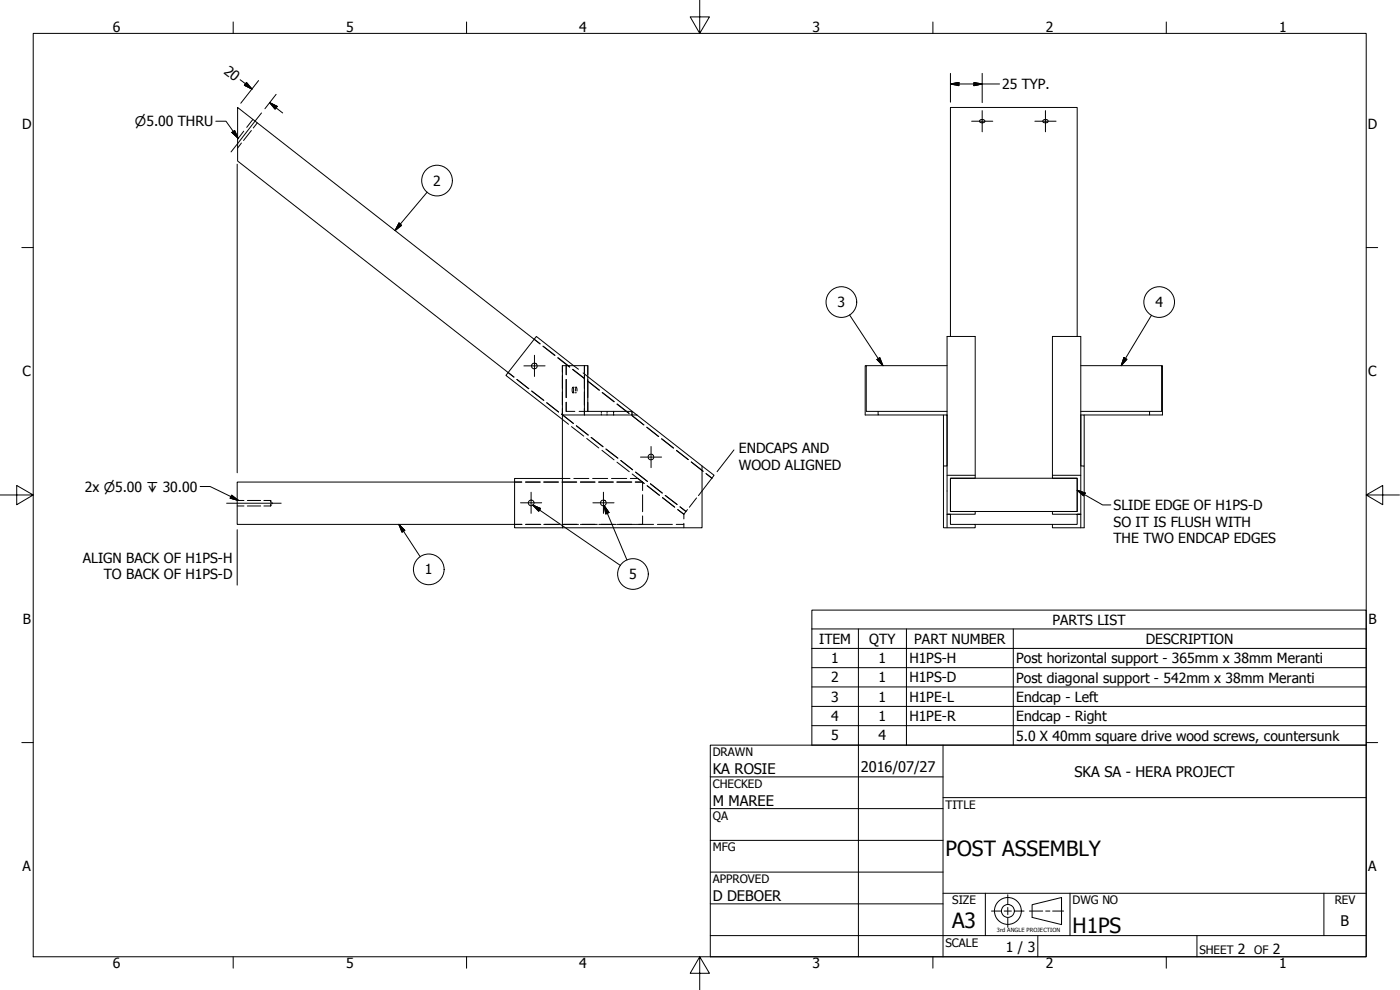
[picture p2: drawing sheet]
<svg xmlns="http://www.w3.org/2000/svg" width="420mm" height="297mm" viewBox="0 0 420 297" stroke-linecap="round" stroke-linejoin="round" font-family="sans-serif">
<!-- layer: Visible (ANSI) -->
<g fill="none" stroke="#000" stroke-width=".3">
<path d="M73.2 39.4l-1.9 2.4M75.4 39.2l-2.3 2.9M75.9 35.9l-1.9 2.3M77.2 36.9l-1.2 1.5M72.5 42.9l-1.2 1.5M152.5 111.7l1.7 1.4M155.1 113.8l3.6 2.8M159.6 117.3l3.6 2.8M160.3 101.8l1.8 1.4M162.9 103.9l3.6 2.8M163 103.9l3.6 2.7M167.4 107.4l3.5 2.8"/>
<path d="M167.4 107.3l3.6 2.8M168.8 109.7h.1M168.8 109.7v2M168.8 112.6v4M168.8 117.6v3.9M169.9 109.7v2.7M169.9 113.8v5.5M171.9 110.8l3.6 2.8-3.7-2.7M172 117.8h.3M172 116.2h.3M172.1 109.7l1.5 1.1M172.6 117.8h.4"/>
<path d="M172.6 116.2h.4M173 116.2l-.2 1.1M173 116.2l.2 1.1M175 111.9l1.4 1.1M175.4 109.7v2M175.4 112.6v4M175.4 117.6v3.9M176.3 114.3l3.5 2.8M176.3 114.3l3.6 2.8M176.4 109.7v2.7M176.4 113.8v5.5M180.7 117.8l3.6 2.8"/>
<path d="M180.8 117.8l3.5 2.7M164.1 120.8l3.5 2.8M168.5 124.3l3.6 2.7M168.8 125.8l1.8 1.5M168.8 122.5v2M169.9 123.4h.1M169.9 120.7v2.7M169.9 123.4h2.6M171.5 128l3.7 2.9M173 127.7l3.5 2.8M175.4 122.5v2M176.1 131.6l3.6 2.8"/>
<path d="M176.4 120.7v2.7h-2.6M177.4 131.2l3.6 2.8M180.5 123.4v.4M180.5 124.1v.4M180.7 135.1l3.6 2.9M181.9 134.7l3.5 2.8M182.2 123.4v.4M182.2 124.1v.4M184.1 123.4v.4M184.1 124.1v.4M185.2 138.7l3.6 2.8M185.2 121.3l3.6 2.8"/>
<path d="M185.2 121.2l3.6 2.8M186.3 138.2l3.6 2.8M189.7 124.7l3.5 2.8M189.7 123.4v.4M189.7 124.1v.4M194.1 128.2l3.6 2.8M198.6 131.6l3.5 2.9M203 135.1l3.6 2.8-3.6-2.7M207.5 138.6l3.5 2.8M71.2 151.8h2M71.2 150.2h2M74.2 151.8h4"/>
<path d="M74.2 150.2h4M79.2 151.8h2M79.2 150.2h2M81.2 150.2v.5M81.2 151.2v.6M81.2 150.2l.2 .2M81.4 151.6l-.2 .2M81.5 150.7l.2 .3-.2 .2M154.4 144.6h2.2M154.4 157.3h2.3M157.7 144.6h4.4M157.7 157.3h4.6"/>
<path d="M163.2 144.6h4.4M163.2 157.3h4.8M168.7 144.6h4.4M168.7 157.3h4.9M168.8 143.6h2.3M172.2 143.6h4.5M174.2 144.6h4.4M174.2 157.3h5.1M177.9 143.6h4.5M179.6 144.6h4.5M179.7 157.3h5.2M183.5 143.6h4.6"/>
<path d="M185.1 144.6h4.5M185.2 157.3h5.4M189.2 143.6h2.3l1.8 1.4M189.7 142.2l3.7 2.9M190.6 144.6h2.2v2.6M190.7 157.3h5.5M190.8 141.7l3.5 2.7M192.8 148.4v5.1M192.8 154.8v2.5M194.2 145.7l3.7 2.9M194.3 145.8l3.6 2.8M195.2 145.1l3.6 2.8"/>
<path d="M197.3 157.3h4.5M199.6 148.6l3.6 2.8M202.4 152.1l-3.6-2.8 3.7 2.9M202.9 157.3h2.3M203.4 152.9l1.8 1.4M204.1 152.1l1.8 1.4M205.2 154.3v1.4M205.2 157v1.4M206.3 152.9l-1.1 1.4M209 149.4l-2.1 2.8M210.7 147.3l-1.1 1.4M211.9 142.1l1.8 1.4"/>
</g>
<!-- layer: Break Line (ANSI) -->
<g fill="none" stroke="#000" stroke-width=".3">
<path d="M294 36.2a.82 .82 0 0 1 .9-.4 .82 .82 0 0 1 .6 .8 .85 .85 0 0 1-.9 .3 .85 .85 0 0 1-.6-.7zM313 36.2a.82 .82 0 0 1 .9-.4 .82 .82 0 0 1 .6 .8 .85 .85 0 0 1-.9 .3 .85 .85 0 0 1-.6-.7zM160.3 101.8l-89-69.6v16.1l81.2 63.4M171.8 116.3a1.07 1.07 0 0 1 0 1.5zM172.1 109.7l-11.1-8.7-9.2 11.6 17 13.2M175.4 109.7v14.8M176.4 113l14.7 11.5M260 109.7h-.3v14.8h3.8M284.2 109.7h-24.2v13.7h24.2M285.2 101v-68.8h38.1v68.8M324.4 109.7h24.2v13.7h-24.2M348.6 109.7h.3v14.8h-3.9"/>
<path d="M168.8 124.5h20.9v-1.1h-13.3v-13.7h-7.6v48.7M189.7 124.5h1.4M191.1 124.5l19.6 15.3v18.6h-41.9M210.7 139.8l3.6 2.8-3.6 4.7M263.5 123.4v1.1h19.6M283.1 139.8v18.6h9.6v-1.1h-7.5v-3h-1h8.5v-.8h-7.5v-10h7.5v-42.5h-8.5v57.4M283.1 124.5h1.1v15.3h-1.1zM325.4 139.8v-15.3h-1v15.3h1v18.6h-9.6v-1.1h7.5v-3h1.1h-8.6v-.8h7.5v-10h-7.5v-42.5h8.6v57.4M345 123.4v1.1h-19.6M154.4 144.6h-83.2v12.7h83.2M168.8 143.6h-14.4v14.8h14.4M284.2 142.6h8.5"/>
<path d="M285.2 143.5h38.1v10h-38.1zM292.7 157.3h23.1M315.8 142.6h8.6"/>
<circle cx="160.4" cy="109.8" r=".86"/>
<circle cx="195.4" cy="137.1" r=".86"/>
<circle cx="159.4" cy="150.9" r=".86"/>
<circle cx="181.1" cy="150.9" r=".86"/>
</g>
<!-- layer: Hatch (ANSI) -->
<g fill="none" stroke="#000" stroke-width=".3">
<path d="M64.8 36.4h3l3.7 5.1M69.6 39.7l.8-.5 1.1 2.3zM128.2 57.6l-9.6 11.6M119.8 66.9l.7 .7-1.9 1.6zM255 94.5l10 15.2M345.6 94.6l-9.1 15.1M263.2 107.9l.8-.6 1 2.4zM337.3 107.3l.9 .5-1.7 1.9zM60.1 146h3l8.5 4.2M69.5 148.6l2.1 1.6-2.5-.7zM119.7 157.3l1.8 1.8-.9 .6zM119.7 157.3l6.4 9.8"/>
<path d="M159.9 151.6l2.3 1-.5 .8zM159.9 151.6l26.3 18.1M181.3 151.7l1.5 2.1-1 .4zM181.3 151.7l6.9 16.3M323.3 147.1l2.4 .8-.5 .9zM323.3 147.1l7.6 4.4h2.5M243.6 188.7v-5.6h166.4v5.6M243.6 188.7h166.4v5.8M243.6 188.7v34.9h166.4v-29.1M243.6 194.5h166.4M257.6 188.7v34.9M272 188.7v34.9"/>
<path d="M304.1 188.7v34.9M243.6 200.3h166.4M243.6 206.1h166.4M243.6 211.9h166.4M243.6 217.7h166.4"/>
<circle cx="131.2" cy="54.2" r="4.6"/>
<circle cx="252.5" cy="90.6" r="4.6"/>
<circle cx="347.9" cy="90.6" r="4.6"/>
<circle cx="128.7" cy="170.8" r="4.6"/>
<circle cx="190" cy="172.2" r="4.6"/>
</g>
<!-- layer: Hidden (ANSI) -->
<g fill="none" stroke="#000" stroke-width=".3">
<path d="M10 10h400v277.1h-400zM70 6.6v3.4M140 6.6v3.4M210 0v10l-2.9-4.9h5.8l-2.9 4.9M280 6.6v3.4M350 6.6v3.4M6.5 74.3h3.5M410 74.3h3.4M0 148.5h10l-5-2.8v5.7l5-2.9M410 148.5l5 2.9v-5.7l-5 2.8h10M6.5 222.8h3.5M410 222.8h3.4"/>
<path d="M70 287.1v3.4M140 287.1v3.4M210 287.1l2.9 4.9h-5.8l2.9-4.9v9.9M280 287.1v3.4M350 287.1v3.4"/>
</g>
<!-- layer: Symbol (ANSI) -->
<g fill="none" stroke="#000" stroke-width=".3">
<path d="M213.2 223.6h196.8v63.5h-196.8zM213.2 233.1h69.8M257.6 223.6v63.5M283 239.3h127M283 223.6v63.5M213.2 242.6h69.8M213.2 252.1h69.8M213.2 261.7h69.8M213.2 271.2h69.8M283 268h127M295.7 268v12.7M321.1 268v12.7"/>
<path d="M397.3 268v12.7M213.2 280.7h196.8M311.5 280.7v6.4M359.2 280.7v6.4"/>
</g>
<!-- layer: Border (ANSI) -->
<g fill="none" stroke="#000" stroke-width=".3">
<path d="M71.2 49.3v92.5M220.3 135l-5.1 6.5M71.2 158.9v16.7M297.6 273.4h2.8M301.4 273.4h2.1M302.5 268.5v2.8M302.5 272.3v2.1M302.5 275.4v2.8M304.6 273.4h2.7M308.9 273.4h4M309.8 271.4l8.8-2.1v8.1l-8.8-2.1zM313.8 273.4h1.3"/>
<path d="M315.9 273.4h3.3"/>
<circle cx="302.5" cy="273.3" r="4"/>
<circle cx="302.5" cy="273.3" r="1.94"/>
</g>
<!-- layer: Hatch (ANSI) -->
<g fill="#000" stroke="#000" stroke-width=".3">
<path d="M69.6 39.7l1.9 1.8zM69.6 39.7l.8-.5 1.1 2.3zM119.8 66.9l-1.2 2.3zM119.8 66.9l.7 .7-1.9 1.6zM263.2 107.9l1.8 1.8zM263.2 107.9l.8-.6 1 2.4zM337.3 107.3l-.8 2.4zM337.3 107.3l.9 .5-1.7 1.9zM69.1 149.5l2.5 .7zM69.5 148.6l2.1 1.6-2.5-.7zM119.7 157.3l1.8 1.8zM119.7 157.3l1.8 1.8-.9 .6z"/>
<path d="M159.9 151.6l2.3 1zM159.9 151.6l2.3 1-.5 .8zM181.3 151.7l1.5 2.1zM181.3 151.7l1.5 2.1-1 .4zM323.3 147.1l2.4 .8zM323.3 147.1l2.4 .8-.5 .9z"/>
</g>
<!-- layer: Title (ANSI) -->
<path d="M291.6 36.4h6.3M294.8 33.2v6.3M310.6 36.4h6.3M313.8 33.2v6.3M157.2 109.8h6.4M160.4 106.6v6.4M192.2 137.1h6.4M195.4 134v6.3M156.2 150.9h6.4M159.4 147.7v6.3M177.9 150.9h6.4M181.1 147.7v6.3" fill="none" stroke="#000" stroke-width=".3"/>
<!-- layer: Detail Boundary (ANSI) -->
<path d="M78.5 33.9l-9.2 11.7M68 151h16.4" fill="none" stroke="#000" stroke-width=".3"/>
<!-- layer: Section Line (ANSI) -->
<path d="M72.1 23.9l3.5 2.8M74 24.8l1.6 1.9-2.3-1.1zM77.6 24.2l-5.3 6.8M80.9 30.8l2.3 1.1-.7 .9zM80.9 30.8l3.9 3.1M82.9 28.3l-3.4 4.3M285.2 25.2l2.6-.4v.9zM285.2 25.2h14.8M285.2 22v8.7M292.3 24.8l2.5 .4-2.5 .5zM294.8 22v8.8" fill="none" stroke="#000" stroke-width=".3"/>
<path d="M73.3 25.6l2.3 1.1zM74 24.8l1.6 1.9-2.3-1.1zM80.9 30.8l2.3 1.1zM80.9 30.8l2.3 1.1-.7 .9zM285.2 25.2l2.6-.4zM285.2 25.2l2.6-.4v.9zM292.3 25.7l2.5-.5zM292.3 24.8l2.5 .4-2.5 .5z" fill="#000" stroke="#000" stroke-width=".3"/>
<g font-size="6.3">
<text x="283.8" y="257">POST ASSEMBLY</text>
<text x="285.8" y="278.6">A3</text>
<text x="321.9" y="279.8">H1PS</text>
</g>
<g font-size="4.4">
<text x="213.9" y="232.2">KA ROSIE</text>
<text x="258.4" y="231.6">2016/07/27</text>
<text x="322.5" y="233">SKA SA - HERA PROJECT</text>
<text x="213.9" y="241.9">M MAREE</text>
<text x="213.9" y="270.3">D DEBOER</text>
<text x="402.3" y="277.9">B</text>
</g>
<g font-size="4.2">
<text x="33.8" y="9.6">6</text>
<text x="103.9" y="9.6">5</text>
<text x="173.9" y="9.6">4</text>
<text x="243.8" y="9.6">3</text>
<text x="313.9" y="9.6">2</text>
<text x="383.9" y="9.6">1</text>
<text x="66.9" y="21.8" transform="rotate(38 66.9 21.8)">20</text>
<text x="300.7" y="26.7">25 TYP.</text>
<text x="6.7" y="38.7">D</text>
<text x="410.5" y="38.7">D</text>
<text x="130" y="55.7">2</text>
<text x="251.3" y="92.2">3</text>
<text x="346.8" y="92.2">4</text>
<text x="6.8" y="113">C</text>
<text x="410.7" y="113">C</text>
<text x="221.7" y="135.9">ENDCAPS AND</text>
<text x="221.7" y="140.9">WOOD ALIGNED</text>
<text x="25.5" y="147.5">2x ⌀5.00 ↧ 30.00</text>
<text x="334.2" y="153">SLIDE EDGE OF H1PS-D</text>
<text x="334.2" y="158">SO IT IS FLUSH WITH</text>
<text x="334.2" y="163.1">THE TWO ENDCAP EDGES</text>
<text x="24.8" y="168.8">ALIGN BACK OF H1PS-H</text>
<text x="31.2" y="173.8">TO BACK OF H1PS-D</text>
<text x="127.5" y="172.3">1</text>
<text x="188.8" y="173.8">5</text>
<text x="6.9" y="187.2">B</text>
<text x="315.8" y="187.4">PARTS LIST</text>
<text x="410.7" y="187.2">B</text>
<text x="245.8" y="193.2">ITEM</text>
<text x="260.9" y="193.2">QTY</text>
<text x="274.4" y="193.2">PART NUMBER</text>
<text x="343.9" y="193.2">DESCRIPTION</text>
<text x="249.5" y="198.9">1</text>
<text x="263.7" y="198.9">1</text>
<text x="272.9" y="199">H1PS-H</text>
<text x="305" y="199">Post horizontal support - 365mm x 38mm Meranti</text>
<text x="249.5" y="204.8">2</text>
<text x="263.7" y="204.8">1</text>
<text x="272.9" y="204.8">H1PS-D</text>
<text x="305" y="204.8">Post diagonal support - 542mm x 38mm Meranti</text>
<text x="249.5" y="210.6">3</text>
<text x="263.7" y="210.6">1</text>
<text x="272.9" y="210.6">H1PE-L</text>
<text x="305" y="210.6">Endcap - Left</text>
<text x="249.5" y="216.3">4</text>
<text x="263.7" y="216.3">1</text>
<text x="272.9" y="216.3">H1PE-R</text>
<text x="305" y="216.4">Endcap - Right</text>
<text x="249.5" y="222.2">5</text>
<text x="263.7" y="222.2">4</text>
<text x="305" y="222.2">5.0 X 40mm square drive wood screws, countersunk</text>
<text x="6.8" y="261.4">A</text>
<text x="410.7" y="261.4">A</text>
<text x="301.9" y="285.6">1 / 3</text>
<text x="371.5" y="286.2">2</text>
<text x="382" y="286.2">2</text>
<text x="33.8" y="290.5">6</text>
<text x="103.9" y="290.5">5</text>
<text x="173.9" y="290.5">4</text>
<text x="243.8" y="290.5">3</text>
<text x="313.9" y="290.5">2</text>
<text x="383.9" y="290.5">1</text>
</g>
<text font-size="4" x="40.5" y="37.9">⌀5.00 THRU</text>
<g font-size="3.5">
<text x="213.9" y="226.9">DRAWN</text>
<text x="213.9" y="236.4">CHECKED</text>
<text x="213.9" y="245.9">QA</text>
<text x="283.8" y="242.6">TITLE</text>
<text x="213.9" y="255.4">MFG</text>
<text x="213.9" y="265">APPROVED</text>
<text x="285.8" y="271.3">SIZE</text>
<text x="321.9" y="271.3">DWG NO</text>
<text x="400.6" y="271.3">REV</text>
<text x="283.8" y="284">SCALE</text>
<text x="360" y="286.2">SHEET</text>
<text x="376.4" y="286.2">OF</text>
</g>
<text font-size="1.7" x="299.2" y="279.8">3rd ANGLE PROJECTION</text>
</svg>
